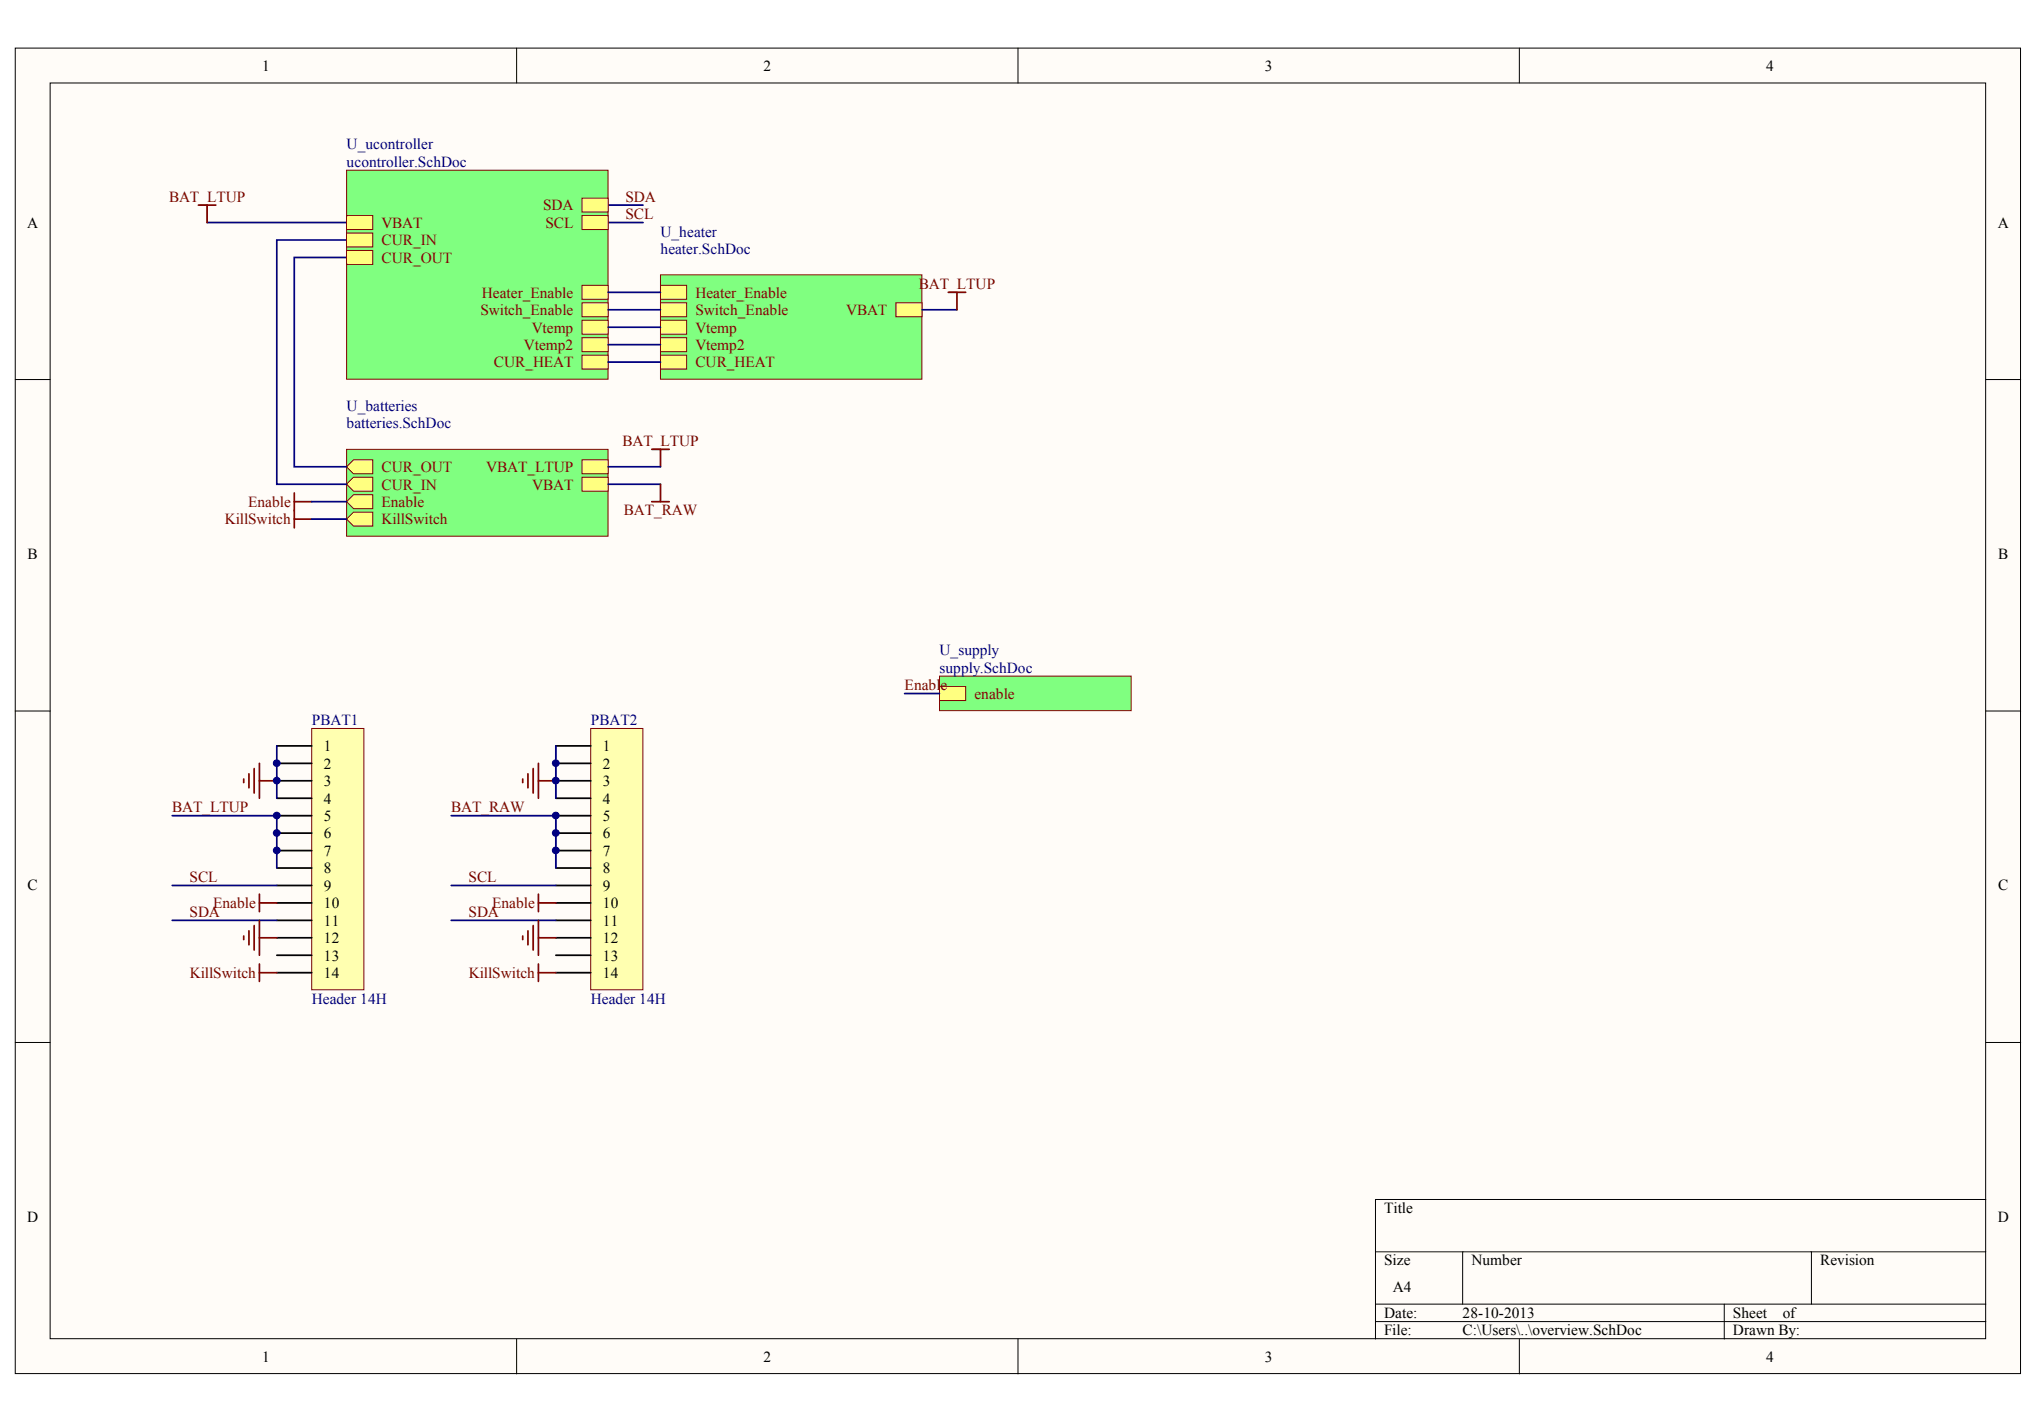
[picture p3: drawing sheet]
<svg xmlns="http://www.w3.org/2000/svg" width="288mm" height="201mm" viewBox="0 0 288 201" stroke-linecap="round" stroke-linejoin="round" font-family="sans-serif">
<g fill="#fffcf8" stroke="#000" stroke-width=".14">
<path d="M2.2 6.8h282.9v187h-282.9z"/>
<path d="M7.1 11.7h273.1v177.2h-273.1z"/>
</g>
<g fill="none" stroke="#000" stroke-width=".14">
<path d="M72.9 6.8v4.9M143.6 6.8v4.9M214.4 6.8v4.9M2.2 53.6h4.9M280.2 53.6h4.9M2.2 100.3h4.9M280.2 100.3h4.9M2.2 147.1h4.9M280.2 147.1h4.9M194.1 176.6h86.1M206.4 176.6v7.4M255.6 176.6v7.4"/>
<path d="M280.2 169.3h-86.1v19.7M72.9 189v4.9M143.6 189v4.9M194.1 184h86.1M194.1 186.5h86.1M214.4 189v4.9M243.3 184v5"/>
</g>
<path d="M48.9 63.4h36.9v12.3h-36.9z" fill="#80ff80" stroke="#800000" stroke-width=".14"/>
<g fill="#ffff80" stroke="#800000" stroke-width=".14">
<path d="M49.9 64.9h2.7v2h-2.7l-1-1z" fill-rule="evenodd"/>
<path d="M82.1 67.3h3.7v2h-3.7z" fill-rule="evenodd"/>
<path d="M82.1 64.9h3.7v2h-3.7z" fill-rule="evenodd"/>
<path d="M49.9 67.3h2.7v2h-2.7l-1-1z" fill-rule="evenodd"/>
<path d="M49.9 69.8h2.7v2h-2.7l-1-1z" fill-rule="evenodd"/>
<path d="M49.9 72.3h2.7v1.9h-2.7l-1-.9z" fill-rule="evenodd"/>
</g>
<path d="M132.6 95.4h27v4.9h-27z" fill="#80ff80" stroke="#800000" stroke-width=".14"/>
<path d="M132.6 96.9h3.7v2h-3.7z" fill-rule="evenodd" fill="#ffff80" stroke="#800000" stroke-width=".14"/>
<path d="M29.2 31.4h19.7M48.9 36.3h-7.4v29.6h7.4M48.9 33.9h-9.8v34.4h9.8M85.8 31.4h4.9M85.8 28.9h4.9M85.8 68.3h7.4M127.7 97.9h4.9" fill="none" stroke="#000080" stroke-width=".25"/>
<path d="M93.2 38.8h36.9v14.7h-36.9z" fill="#80ff80" stroke="#800000" stroke-width=".14"/>
<g fill="#ffff80" stroke="#800000" stroke-width=".14">
<path d="M93.2 47.7h3.7v1.9h-3.7z" fill-rule="evenodd"/>
<path d="M93.2 40.3h3.7v1.9h-3.7z" fill-rule="evenodd"/>
<path d="M126.4 42.7h3.7v2h-3.7z" fill-rule="evenodd"/>
<path d="M93.2 42.7h3.7v2h-3.7z" fill-rule="evenodd"/>
<path d="M93.2 45.2h3.7v2h-3.7z" fill-rule="evenodd"/>
<path d="M93.2 50.1h3.7v2h-3.7z" fill-rule="evenodd"/>
</g>
<path d="M130.1 43.7h4.9" fill="none" stroke="#000080" stroke-width=".25"/>
<path d="M48.9 24h36.9v29.5h-36.9z" fill="#80ff80" stroke="#800000" stroke-width=".14"/>
<g fill="#ffff80" stroke="#800000" stroke-width=".14">
<path d="M82.1 30.4h3.7v2h-3.7z" fill-rule="evenodd"/>
<path d="M82.1 28h3.7v1.9h-3.7z" fill-rule="evenodd"/>
<path d="M48.9 32.9h3.7v2h-3.7z" fill-rule="evenodd"/>
<path d="M48.9 35.3h3.7v2h-3.7z" fill-rule="evenodd"/>
<path d="M48.9 30.4h3.7v2h-3.7z" fill-rule="evenodd"/>
<path d="M82.1 45.2h3.7v2h-3.7z" fill-rule="evenodd"/>
<path d="M82.1 40.3h3.7v1.9h-3.7z" fill-rule="evenodd"/>
<path d="M82.1 42.7h3.7v2h-3.7z" fill-rule="evenodd"/>
<path d="M82.1 47.7h3.7v1.9h-3.7z" fill-rule="evenodd"/>
<path d="M82.1 50.1h3.7v2h-3.7z" fill-rule="evenodd"/>
</g>
<path d="M85.8 41.3h7.4M85.8 43.7h7.4M85.8 46.2h7.4" fill="none" stroke="#000080" stroke-width=".25"/>
<path d="M44 102.8h7.3v36.9h-7.3z" fill="#ffffb0" stroke="#800000" stroke-width=".14"/>
<g fill="none" stroke="#000" stroke-width=".25">
<path d="M39.1 105.3h4.9M39.1 107.7h4.9M39.1 110.2h4.9M39.1 112.6h4.9M39.1 115.1h4.9M39.1 117.6h4.9M39.1 120h4.9M39.1 122.5h4.9M39.1 124.9h4.9M39.1 127.4h4.9M39.1 129.9h4.9M39.1 132.3h4.9"/>
<path d="M39.1 134.8h4.9M39.1 137.3h4.9"/>
</g>
<g fill="none" stroke="#800000" stroke-width=".25">
<path d="M28 28.9h2.5M29.2 28.9v2.5M133.8 41.3h2.5M135 41.3v2.4M92 70.8h2.4M93.2 68.3v2.5M34.4 109.9v.5M35.1 109.2v2M35.9 108.5v3.4M36.6 107.7v4.9M36.6 110.2h2.5M34.4 132.1v.5"/>
<path d="M35.1 131.4v1.9M35.9 130.6v3.5M36.6 126.2v2.4M36.6 129.9v4.9M36.6 132.3h2.5M36.6 127.4h2.5"/>
</g>
<path d="M24.3 115.1h14.8v7.4M39.1 105.3v7.3M24.3 124.9h14.8M24.3 129.9h14.8" fill="none" stroke="#000080" stroke-width=".25"/>
<path d="M83.4 102.8h7.3v36.9h-7.3z" fill="#ffffb0" stroke="#800000" stroke-width=".14"/>
<g fill="none" stroke="#000" stroke-width=".25">
<path d="M78.4 105.3h5M78.4 107.7h5M78.4 110.2h5M78.4 112.6h5M78.4 115.1h5M78.4 117.6h5M78.4 120h5M78.4 122.5h5M78.4 124.9h5M78.4 127.4h5M78.4 129.9h5M78.4 132.3h5"/>
<path d="M78.4 134.8h5M78.4 137.3h5"/>
</g>
<g fill="none" stroke="#800000" stroke-width=".25">
<path d="M41.5 69.6v4.9M41.5 70.8h2.5M41.5 73.3h2.5M92 63.4h2.4M93.2 63.4v2.5M73.8 109.9v.5M74.5 109.2v2M75.2 108.5v3.4M76 107.7v4.9M76 110.2h2.4M36.6 136v2.5M36.6 137.3h2.5"/>
<path d="M73.8 132.1v.5M74.5 131.4v1.9M75.2 130.6v3.5M76 126.2v2.4M76 129.9v4.9M76 136v2.5M76 132.3h2.4M76 127.4h2.4M76 137.3h2.4"/>
</g>
<path d="M85.8 48.6h7.4M85.8 51.1h7.4M44 70.8h4.9M44 73.3h4.9M85.8 65.9h7.4M63.7 115.1h14.7v7.4M78.4 105.3v7.3M63.7 124.9h14.7M63.7 129.9h14.7" fill="none" stroke="#000080" stroke-width=".25"/>
<g fill="#000080" stroke="#000080" stroke-width=".14">
<circle cx="39.1" cy="120" r=".47"/>
<circle cx="39.1" cy="117.5" r=".47"/>
<circle cx="39.1" cy="115.1" r=".47"/>
<circle cx="39.1" cy="110.2" r=".47"/>
<circle cx="39.1" cy="107.7" r=".47"/>
<circle cx="78.4" cy="120" r=".47"/>
<circle cx="78.4" cy="117.5" r=".47"/>
<circle cx="78.4" cy="115.1" r=".47"/>
<circle cx="78.4" cy="110.2" r=".47"/>
<circle cx="78.4" cy="107.7" r=".47"/>
</g>
<g font-size="2.2">
<text x="37" y="10">1</text>
<text x="107.7" y="10">2</text>
<text x="178.5" y="10">3</text>
<text x="249.2" y="10">4</text>
<text x="3.9" y="32.1">A</text>
<text x="281.9" y="32.1">A</text>
<text x="3.9" y="78.9">B</text>
<text x="282" y="78.9">B</text>
<text x="45.7" y="106">1</text>
<text x="85.1" y="106">1</text>
<text x="45.7" y="108.5">2</text>
<text x="45.7" y="110.9">3</text>
<text x="45.7" y="113.4">4</text>
<text x="85.1" y="108.5">2</text>
<text x="85.1" y="110.9">3</text>
<text x="85.1" y="113.4">4</text>
<text x="45.7" y="115.9">5</text>
<text x="45.7" y="118.3">6</text>
<text x="85.1" y="115.9">5</text>
<text x="85.1" y="118.3">6</text>
<text x="3.9" y="125.6">C</text>
<text x="45.7" y="120.8">7</text>
<text x="45.7" y="123.2">8</text>
<text x="45.7" y="125.7">9</text>
<text x="85.1" y="120.8">7</text>
<text x="85.1" y="123.2">8</text>
<text x="85.1" y="125.7">9</text>
<text x="282" y="125.6">C</text>
<text x="45.7" y="128.2">10</text>
<text x="45.7" y="130.6">11</text>
<text x="85.1" y="128.2">10</text>
<text x="85.1" y="130.6">11</text>
<text x="45.7" y="133.1">12</text>
<text x="45.7" y="135.5">13</text>
<text x="85.1" y="133.1">12</text>
<text x="85.1" y="135.5">13</text>
<text x="45.7" y="138">14</text>
<text x="85.1" y="138">14</text>
<text x="3.9" y="172.4">D</text>
<text x="195.3" y="171.2">Title</text>
<text x="281.9" y="172.4">D</text>
<text x="195.3" y="178.6">Size</text>
<text x="207.6" y="178.6">Number</text>
<text x="256.8" y="178.6">Revision</text>
<text x="195.3" y="186">Date:</text>
<text x="196.6" y="182.3">A4</text>
<text x="206.4" y="186">28-10-2013</text>
<text x="244.5" y="186">Sheet</text>
<text x="251.6" y="186">of</text>
<text x="195.3" y="188.4">File:</text>
<text x="206.4" y="188.4">C:\Users\..\overview.SchDoc</text>
<text x="244.5" y="188.4">Drawn By:</text>
<text x="37" y="192.1">1</text>
<text x="107.7" y="192.1">2</text>
<text x="178.5" y="192.1">3</text>
<text x="249.2" y="192.1">4</text>
</g>
<g font-size="2.2" fill="#000080">
<text x="48.9" y="21.1">U_ucontroller</text>
<text x="48.9" y="23.5">ucontroller.SchDoc</text>
<text x="93.2" y="33.4">U_heater</text>
<text x="93.2" y="35.8">heater.SchDoc</text>
<text x="48.9" y="58">U_batteries</text>
<text x="48.9" y="60.5">batteries.SchDoc</text>
<text x="132.6" y="92.5">U_supply</text>
<text x="132.6" y="94.9">supply.SchDoc</text>
<text x="44" y="102.3">PBAT1</text>
<text x="83.4" y="102.3">PBAT2</text>
<text x="44" y="141.7">Header 14H</text>
<text x="83.4" y="141.7">Header 14H</text>
</g>
<g font-size="2.2" fill="#800000">
<text x="23.9" y="28.5">BAT_LTUP</text>
<text x="76.6" y="29.7">SDA</text>
<text x="88.3" y="28.5">SDA</text>
<text x="53.8" y="34.6">CUR_IN</text>
<text x="53.8" y="32.2">VBAT</text>
<text x="77" y="32.2">SCL</text>
<text x="88.3" y="30.9">SCL</text>
<text x="53.8" y="37.1">CUR_OUT</text>
<text x="68" y="42">Heater_Enable</text>
<text x="98.1" y="42">Heater_Enable</text>
<text x="129.7" y="40.8">BAT_LTUP</text>
<text x="67.8" y="44.5">Switch_Enable</text>
<text x="75" y="46.9">Vtemp</text>
<text x="98.1" y="44.5">Switch_Enable</text>
<text x="98.1" y="46.9">Vtemp</text>
<text x="119.4" y="44.5">VBAT</text>
<text x="69.7" y="51.8">CUR_HEAT</text>
<text x="73.9" y="49.4">Vtemp2</text>
<text x="98.1" y="49.4">Vtemp2</text>
<text x="98.1" y="51.8">CUR_HEAT</text>
<text x="87.8" y="62.9">BAT_LTUP</text>
<text x="35" y="71.5">Enable</text>
<text x="53.8" y="66.6">CUR_OUT</text>
<text x="53.8" y="69.1">CUR_IN</text>
<text x="53.8" y="71.5">Enable</text>
<text x="68.6" y="66.6">VBAT_LTUP</text>
<text x="75.1" y="69.1">VBAT</text>
<text x="31.7" y="74">KillSwitch</text>
<text x="53.8" y="74">KillSwitch</text>
<text x="88" y="72.7">BAT_RAW</text>
<text x="127.7" y="97.4">Enable</text>
<text x="137.5" y="98.6">enable</text>
<text x="24.3" y="114.6">BAT_LTUP</text>
<text x="63.7" y="114.6">BAT_RAW</text>
<text x="26.8" y="124.5">SCL</text>
<text x="66.1" y="124.5">SCL</text>
<text x="26.8" y="129.4">SDA</text>
<text x="30.1" y="128.2">Enable</text>
<text x="66.1" y="129.4">SDA</text>
<text x="69.5" y="128.2">Enable</text>
<text x="26.8" y="138">KillSwitch</text>
<text x="66.2" y="138">KillSwitch</text>
</g>
</svg>
